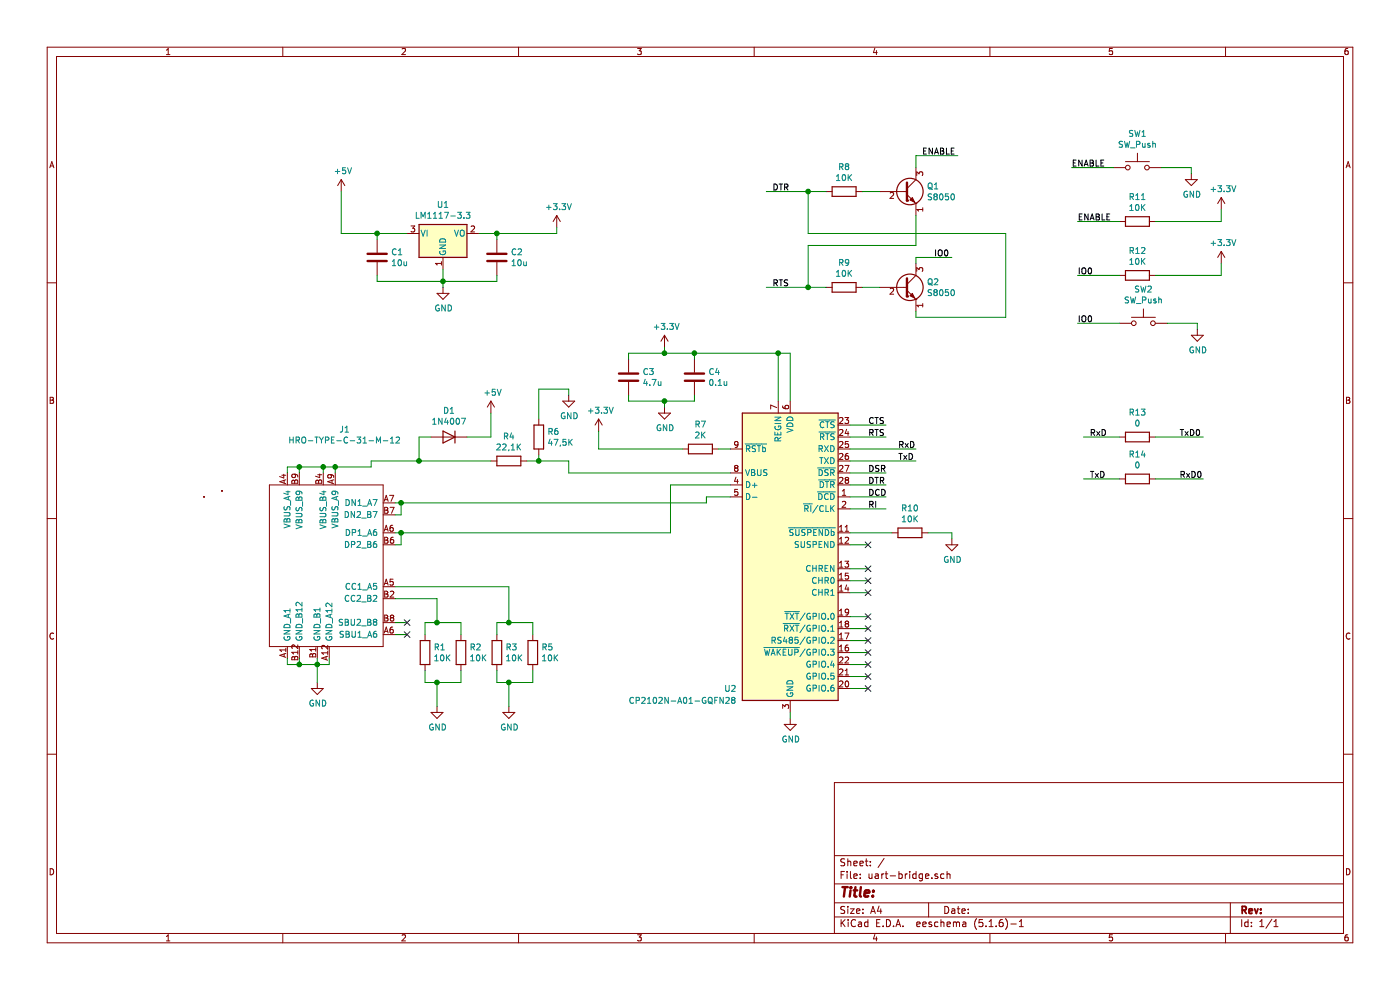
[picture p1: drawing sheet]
EESchema Schematic File Version 4
EELAYER 30 0
EELAYER END
$Descr A4 11693 8268
encoding utf-8
Sheet 1 1
Title ""
Date ""
Rev ""
Comp ""
Comment1 ""
Comment2 ""
Comment3 ""
Comment4 ""
$EndDescr
$Comp
L Device:R R9
U 1 1
P 7050 2400
F 0 "R9" V 6843 2400 50  0000 C CNN
F 1 "10K" V 6934 2400 50  0000 C CNN
F 2 "Resistor_SMD:R_1206_3216Metric" V 6980 2400 50  0001 C CNN
F 3 "~" H 7050 2400 50  0001 C CNN
	1    7050 2400
	0    1    1    0   
$EndComp
Wire Wire Line
	7200 2400 7350 2400
Wire Wire Line
	6900 2400 6750 2400
Text Label 6450 2400 0    50   ~ 0
RTS
Wire Wire Line
	6750 2400 6750 2050
Wire Wire Line
	6750 2050 7650 2050
Connection ~ 6750 2400
Wire Wire Line
	6750 2400 6400 2400
Wire Wire Line
	7650 1400 7650 1300
Text Label 7700 1300 0    50   ~ 0
ENABLE
Wire Wire Line
	7650 1300 8000 1300
Wire Wire Line
	7650 2600 7650 2650
Wire Wire Line
	7650 2650 8400 2650
Wire Wire Line
	8400 1950 8400 2650
Wire Wire Line
	7650 2200 7650 2150
Wire Wire Line
	7650 2150 7950 2150
Text Label 7800 2150 0    50   ~ 0
IO0
$Comp
L Switch:SW_Push SW1
U 1 1
P 9500 1400
F 0 "SW1" H 9500 1685 50  0000 C CNN
F 1 "SW_Push" H 9500 1594 50  0000 C CNN
F 2 "Button_Switch_SMD:SW_SPST_B3U-1000P" H 9500 1600 50  0001 C CNN
F 3 "~" H 9500 1600 50  0001 C CNN
	1    9500 1400
	1    0    0    -1  
$EndComp
Wire Wire Line
	9700 1400 9950 1400
Wire Wire Line
	9950 1400 9950 1450
$Comp
L power:GND #PWR014
U 1 1
P 9950 1450
F 0 "#PWR014" H 9950 1200 50  0001 C CNN
F 1 "GND" H 9955 1277 50  0000 C CNN
F 2 "" H 9950 1450 50  0001 C CNN
F 3 "" H 9950 1450 50  0001 C CNN
	1    9950 1450
	1    0    0    -1  
$EndComp
Wire Wire Line
	9300 1400 8950 1400
Text Label 8950 1400 0    50   ~ 0
ENABLE
$Comp
L Device:R R11
U 1 1
P 9500 1850
F 0 "R11" V 9293 1850 50  0000 C CNN
F 1 "10K" V 9384 1850 50  0000 C CNN
F 2 "Resistor_SMD:R_1206_3216Metric" V 9430 1850 50  0001 C CNN
F 3 "~" H 9500 1850 50  0001 C CNN
	1    9500 1850
	0    1    1    0   
$EndComp
Wire Wire Line
	9350 1850 9000 1850
Text Label 9000 1850 0    50   ~ 0
ENABLE
Wire Wire Line
	9650 1850 10200 1850
Wire Wire Line
	10200 1850 10200 1750
$Comp
L power:+3.3V #PWR016
U 1 1
P 10200 1750
F 0 "#PWR016" H 10200 1600 50  0001 C CNN
F 1 "+3.3V" H 10215 1923 50  0000 C CNN
F 2 "" H 10200 1750 50  0001 C CNN
F 3 "" H 10200 1750 50  0001 C CNN
	1    10200 1750
	1    0    0    -1  
$EndComp
$Comp
L Device:R R12
U 1 1
P 9500 2300
F 0 "R12" V 9293 2300 50  0000 C CNN
F 1 "10K" V 9384 2300 50  0000 C CNN
F 2 "Resistor_SMD:R_1206_3216Metric" V 9430 2300 50  0001 C CNN
F 3 "~" H 9500 2300 50  0001 C CNN
	1    9500 2300
	0    1    1    0   
$EndComp
Wire Wire Line
	9350 2300 9000 2300
Text Label 9000 2300 0    50   ~ 0
IO0
Wire Wire Line
	9650 2300 10200 2300
Wire Wire Line
	10200 2300 10200 2200
$Comp
L power:+3.3V #PWR017
U 1 1
P 10200 2200
F 0 "#PWR017" H 10200 2050 50  0001 C CNN
F 1 "+3.3V" H 10215 2373 50  0000 C CNN
F 2 "" H 10200 2200 50  0001 C CNN
F 3 "" H 10200 2200 50  0001 C CNN
	1    10200 2200
	1    0    0    -1  
$EndComp
$Comp
L Switch:SW_Push SW2
U 1 1
P 9550 2700
F 0 "SW2" H 9550 2985 50  0000 C CNN
F 1 "SW_Push" H 9550 2894 50  0000 C CNN
F 2 "Button_Switch_SMD:SW_SPST_B3U-1000P" H 9550 2900 50  0001 C CNN
F 3 "~" H 9550 2900 50  0001 C CNN
	1    9550 2700
	1    0    0    -1  
$EndComp
Wire Wire Line
	9750 2700 10000 2700
Wire Wire Line
	10000 2700 10000 2750
$Comp
L power:GND #PWR015
U 1 1
P 10000 2750
F 0 "#PWR015" H 10000 2500 50  0001 C CNN
F 1 "GND" H 10005 2577 50  0000 C CNN
F 2 "" H 10000 2750 50  0001 C CNN
F 3 "" H 10000 2750 50  0001 C CNN
	1    10000 2750
	1    0    0    -1  
$EndComp
Wire Wire Line
	9350 2700 9000 2700
Text Label 9000 2700 0    50   ~ 0
IO0
$Comp
L power:+5V #PWR02
U 1 1
P 2850 1600
F 0 "#PWR02" H 2850 1450 50  0001 C CNN
F 1 "+5V" H 2865 1773 50  0000 C CNN
F 2 "" H 2850 1600 50  0001 C CNN
F 3 "" H 2850 1600 50  0001 C CNN
	1    2850 1600
	1    0    0    -1  
$EndComp
$Comp
L power:+3.3V #PWR07
U 1 1
P 4650 1900
F 0 "#PWR07" H 4650 1750 50  0001 C CNN
F 1 "+3.3V" H 4665 2073 50  0000 C CNN
F 2 "" H 4650 1900 50  0001 C CNN
F 3 "" H 4650 1900 50  0001 C CNN
	1    4650 1900
	1    0    0    -1  
$EndComp
$Comp
L Regulator_Linear:LM1117-3.3 U1
U 1 1
P 3700 1950
F 0 "U1" H 3700 2192 50  0000 C CNN
F 1 "LM1117-3.3" H 3700 2101 50  0000 C CNN
F 2 "Package_TO_SOT_SMD:SOT-223-3_TabPin2" H 3700 1950 50  0001 C CNN
F 3 "http://www.ti.com/lit/ds/symlink/lm1117.pdf" H 3700 1950 50  0001 C CNN
	1    3700 1950
	1    0    0    -1  
$EndComp
$Comp
L Device:C C2
U 1 1
P 4150 2150
F 0 "C2" H 4265 2196 50  0000 L CNN
F 1 "10u" H 4265 2105 50  0000 L CNN
F 2 "Capacitor_Tantalum_SMD:CP_EIA-3216-18_Kemet-A" H 4188 2000 50  0001 C CNN
F 3 "~" H 4150 2150 50  0001 C CNN
	1    4150 2150
	1    0    0    -1  
$EndComp
Wire Wire Line
	3150 1950 3150 2000
Wire Wire Line
	3150 1950 3400 1950
Wire Wire Line
	3700 2250 3700 2350
Wire Wire Line
	3700 2350 4150 2350
Wire Wire Line
	4150 2350 4150 2300
Wire Wire Line
	3700 2350 3150 2350
Wire Wire Line
	3150 2350 3150 2300
Connection ~ 3700 2350
Wire Wire Line
	4000 1950 4150 1950
Wire Wire Line
	4150 1950 4150 2000
Connection ~ 4150 1950
Wire Wire Line
	4650 1950 4650 1900
Connection ~ 3150 1950
$Comp
L power:GND #PWR04
U 1 1
P 3700 2400
F 0 "#PWR04" H 3700 2150 50  0001 C CNN
F 1 "GND" H 3705 2227 50  0000 C CNN
F 2 "" H 3700 2400 50  0001 C CNN
F 3 "" H 3700 2400 50  0001 C CNN
	1    3700 2400
	1    0    0    -1  
$EndComp
Wire Wire Line
	3700 2400 3700 2350
Wire Wire Line
	4150 1950 4650 1950
Wire Wire Line
	2850 1600 2850 1950
$Comp
L Transistor_BJT:S8050 Q2
U 1 1
P 7550 2400
F 0 "Q2" H 7740 2446 50  0000 L CNN
F 1 "S8050" H 7740 2355 50  0000 L CNN
F 2 "Package_TO_SOT_SMD:SOT-23" H 7750 2325 50  0001 L CIN
F 3 "http://www.unisonic.com.tw/datasheet/S8050.pdf" H 7550 2400 50  0001 L CNN
	1    7550 2400
	1    0    0    -1  
$EndComp
Wire Wire Line
	7100 4550 7250 4550
Wire Wire Line
	7100 4750 7250 4750
Wire Wire Line
	7100 4850 7250 4850
Wire Wire Line
	7100 4950 7250 4950
Wire Wire Line
	7100 5150 7250 5150
Wire Wire Line
	7100 5250 7250 5250
Wire Wire Line
	7100 5350 7250 5350
Wire Wire Line
	7100 5450 7250 5450
Wire Wire Line
	7100 5550 7250 5550
Wire Wire Line
	7100 5650 7250 5650
Wire Wire Line
	7100 5750 7250 5750
$Comp
L Interface_USB:CP2102N-A01-GQFN28 U2
U 1 1
P 6600 4650
F 0 "U2" H 6100 3550 50  0000 C CNN
F 1 "CP2102N-A01-GQFN28" H 5700 3450 50  0000 C CNN
F 2 "Package_DFN_QFN:QFN-28-1EP_5x5mm_P0.5mm_EP3.35x3.35mm" H 7050 3450 50  0001 L CNN
F 3 "https://www.silabs.com/documents/public/data-sheets/cp2102n-datasheet.pdf" H 6650 3900 50  0001 C CNN
	1    6600 4650
	1    0    0    -1  
$EndComp
NoConn ~ 7250 4550
NoConn ~ 7250 4750
NoConn ~ 7250 4850
NoConn ~ 7250 5450
NoConn ~ 7250 5350
NoConn ~ 7250 5250
NoConn ~ 7250 5150
NoConn ~ 7250 5750
NoConn ~ 7250 5650
NoConn ~ 7250 5550
Wire Wire Line
	7100 3850 7650 3850
Wire Wire Line
	7100 3750 7650 3750
Text Label 7500 3750 0    50   ~ 0
RxD
Text Label 7500 3850 0    50   ~ 0
TxD
Wire Wire Line
	9050 3650 9350 3650
Wire Wire Line
	9050 4000 9350 4000
$Comp
L Device:R R13
U 1 1
P 9500 3650
F 0 "R13" V 9293 3650 50  0000 C CNN
F 1 "0" V 9384 3650 50  0000 C CNN
F 2 "Resistor_SMD:R_1206_3216Metric" V 9430 3650 50  0001 C CNN
F 3 "~" H 9500 3650 50  0001 C CNN
	1    9500 3650
	0    1    1    0   
$EndComp
Wire Wire Line
	9650 3650 10050 3650
$Comp
L Device:R R14
U 1 1
P 9500 4000
F 0 "R14" V 9293 4000 50  0000 C CNN
F 1 "0" V 9384 4000 50  0000 C CNN
F 2 "Resistor_SMD:R_1206_3216Metric" V 9430 4000 50  0001 C CNN
F 3 "~" H 9500 4000 50  0001 C CNN
	1    9500 4000
	0    1    1    0   
$EndComp
Wire Wire Line
	9650 4000 10050 4000
Text Label 9100 3650 0    50   ~ 0
RxD
Text Label 9100 4000 0    50   ~ 0
TxD
Text Label 9850 3650 0    50   ~ 0
TxD0
Text Label 9850 4000 0    50   ~ 0
RxD0
$Comp
L Device:R R10
U 1 1
P 7600 4450
F 0 "R10" V 7393 4450 50  0000 C CNN
F 1 "10K" V 7484 4450 50  0000 C CNN
F 2 "Resistor_SMD:R_1206_3216Metric" V 7530 4450 50  0001 C CNN
F 3 "~" H 7600 4450 50  0001 C CNN
	1    7600 4450
	0    1    1    0   
$EndComp
$Comp
L power:GND #PWR013
U 1 1
P 7950 4500
F 0 "#PWR013" H 7950 4250 50  0001 C CNN
F 1 "GND" H 7955 4327 50  0000 C CNN
F 2 "" H 7950 4500 50  0001 C CNN
F 3 "" H 7950 4500 50  0001 C CNN
	1    7950 4500
	1    0    0    -1  
$EndComp
Wire Wire Line
	7100 4450 7450 4450
Wire Wire Line
	7750 4450 7950 4450
Wire Wire Line
	7950 4450 7950 4500
NoConn ~ 7250 4950
$Comp
L power:GND #PWR012
U 1 1
P 6600 6000
F 0 "#PWR012" H 6600 5750 50  0001 C CNN
F 1 "GND" H 6605 5827 50  0000 C CNN
F 2 "" H 6600 6000 50  0001 C CNN
F 3 "" H 6600 6000 50  0001 C CNN
	1    6600 6000
	1    0    0    -1  
$EndComp
Wire Wire Line
	6600 6000 6600 5950
Text Label 7250 3650 0    50   ~ 0
RTS
Text Label 7250 3550 0    50   ~ 0
CTS
Wire Wire Line
	7100 3550 7400 3550
Wire Wire Line
	7100 3650 7400 3650
Wire Wire Line
	7100 3950 7400 3950
Wire Wire Line
	7100 4050 7400 4050
Text Label 7250 4050 0    50   ~ 0
DTR
Text Label 7250 3950 0    50   ~ 0
DSR
Text Label 7250 4150 0    50   ~ 0
DCD
Text Label 7250 4250 0    50   ~ 0
RI
Wire Wire Line
	7100 4150 7400 4150
Wire Wire Line
	7100 4250 7400 4250
$Comp
L power:GND #PWR011
U 1 1
P 5550 3400
F 0 "#PWR011" H 5550 3150 50  0001 C CNN
F 1 "GND" H 5555 3227 50  0000 C CNN
F 2 "" H 5550 3400 50  0001 C CNN
F 3 "" H 5550 3400 50  0001 C CNN
	1    5550 3400
	1    0    0    -1  
$EndComp
$Comp
L power:+3.3V #PWR010
U 1 1
P 5550 2900
F 0 "#PWR010" H 5550 2750 50  0001 C CNN
F 1 "+3.3V" H 5565 3073 50  0000 C CNN
F 2 "" H 5550 2900 50  0001 C CNN
F 3 "" H 5550 2900 50  0001 C CNN
	1    5550 2900
	1    0    0    -1  
$EndComp
$Comp
L Device:C C4
U 1 1
P 5800 3150
F 0 "C4" H 5915 3196 50  0000 L CNN
F 1 "0.1u" H 5915 3105 50  0000 L CNN
F 2 "Capacitor_SMD:C_1206_3216Metric" H 5838 3000 50  0001 C CNN
F 3 "~" H 5800 3150 50  0001 C CNN
	1    5800 3150
	1    0    0    -1  
$EndComp
$Comp
L Device:C C3
U 1 1
P 5250 3150
F 0 "C3" H 5365 3196 50  0000 L CNN
F 1 "4.7u" H 5365 3105 50  0000 L CNN
F 2 "Capacitor_SMD:C_1206_3216Metric" H 5288 3000 50  0001 C CNN
F 3 "~" H 5250 3150 50  0001 C CNN
	1    5250 3150
	1    0    0    -1  
$EndComp
Wire Wire Line
	5250 3000 5250 2950
Wire Wire Line
	5250 2950 5550 2950
Wire Wire Line
	5550 2950 5550 2900
Wire Wire Line
	5550 2950 5800 2950
Wire Wire Line
	5800 2950 5800 3000
Connection ~ 5550 2950
Wire Wire Line
	5250 3300 5250 3350
Wire Wire Line
	5250 3350 5550 3350
Wire Wire Line
	5550 3350 5550 3400
Wire Wire Line
	5550 3350 5800 3350
Wire Wire Line
	5800 3350 5800 3300
Connection ~ 5550 3350
Wire Wire Line
	5800 2950 6500 2950
Wire Wire Line
	6600 2950 6600 3350
Connection ~ 5800 2950
Wire Wire Line
	6500 2950 6500 3350
Connection ~ 6500 2950
Wire Wire Line
	6500 2950 6600 2950
$Comp
L Device:R R7
U 1 1
P 5850 3750
F 0 "R7" V 5643 3750 50  0000 C CNN
F 1 "2K" V 5734 3750 50  0000 C CNN
F 2 "Resistor_SMD:R_1206_3216Metric" V 5780 3750 50  0001 C CNN
F 3 "~" H 5850 3750 50  0001 C CNN
	1    5850 3750
	0    1    1    0   
$EndComp
Wire Wire Line
	6000 3750 6100 3750
Wire Wire Line
	5700 3750 5000 3750
Wire Wire Line
	5000 3750 5000 3600
$Comp
L power:+3.3V #PWR09
U 1 1
P 5000 3600
F 0 "#PWR09" H 5000 3450 50  0001 C CNN
F 1 "+3.3V" H 5015 3773 50  0000 C CNN
F 2 "" H 5000 3600 50  0001 C CNN
F 3 "" H 5000 3600 50  0001 C CNN
	1    5000 3600
	1    0    0    -1  
$EndComp
Wire Wire Line
	4750 3850 4750 3950
Wire Wire Line
	4750 3950 6100 3950
Wire Wire Line
	3500 3850 3500 3650
Wire Wire Line
	3500 3650 3600 3650
Wire Wire Line
	3500 3850 4100 3850
$Comp
L Diode:1N4007 D1
U 1 1
P 3750 3650
F 0 "D1" H 3750 3433 50  0000 C CNN
F 1 "1N4007" H 3750 3524 50  0000 C CNN
F 2 "Diode_THT:D_DO-41_SOD81_P10.16mm_Horizontal" H 3750 3475 50  0001 C CNN
F 3 "http://www.vishay.com/docs/88503/1n4001.pdf" H 3750 3650 50  0001 C CNN
	1    3750 3650
	-1   0    0    1   
$EndComp
Wire Wire Line
	3900 3650 4100 3650
Wire Wire Line
	4100 3650 4100 3450
$Comp
L power:+5V #PWR05
U 1 1
P 4100 3450
F 0 "#PWR05" H 4100 3300 50  0001 C CNN
F 1 "+5V" H 4115 3623 50  0000 C CNN
F 2 "" H 4100 3450 50  0001 C CNN
F 3 "" H 4100 3450 50  0001 C CNN
	1    4100 3450
	1    0    0    -1  
$EndComp
Wire Wire Line
	2850 1950 3150 1950
Wire Wire Line
	4400 3850 4500 3850
$Comp
L Device:R R4
U 1 1
P 4250 3850
F 0 "R4" V 4043 3850 50  0000 C CNN
F 1 "22,1K" V 4134 3850 50  0000 C CNN
F 2 "Resistor_SMD:R_1206_3216Metric" V 4180 3850 50  0001 C CNN
F 3 "~" H 4250 3850 50  0001 C CNN
	1    4250 3850
	0    1    1    0   
$EndComp
Wire Wire Line
	4500 3850 4500 3800
Connection ~ 4500 3850
Wire Wire Line
	4500 3850 4750 3850
$Comp
L power:GND #PWR08
U 1 1
P 4750 3300
F 0 "#PWR08" H 4750 3050 50  0001 C CNN
F 1 "GND" H 4755 3127 50  0000 C CNN
F 2 "" H 4750 3300 50  0001 C CNN
F 3 "" H 4750 3300 50  0001 C CNN
	1    4750 3300
	1    0    0    -1  
$EndComp
$Comp
L Device:R R6
U 1 1
P 4500 3650
F 0 "R6" H 4570 3696 50  0000 L CNN
F 1 "47,5K" H 4570 3605 50  0000 L CNN
F 2 "Resistor_SMD:R_1206_3216Metric" V 4430 3650 50  0001 C CNN
F 3 "~" H 4500 3650 50  0001 C CNN
	1    4500 3650
	1    0    0    -1  
$EndComp
Wire Wire Line
	4750 3300 4750 3250
Wire Wire Line
	4750 3250 4500 3250
Wire Wire Line
	4500 3250 4500 3500
$Comp
L Device:C C1
U 1 1
P 3150 2150
F 0 "C1" H 3265 2196 50  0000 L CNN
F 1 "10u" H 3265 2105 50  0000 L CNN
F 2 "Capacitor_Tantalum_SMD:CP_EIA-3216-18_Kemet-A" H 3188 2000 50  0001 C CNN
F 3 "~" H 3150 2150 50  0001 C CNN
	1    3150 2150
	1    0    0    -1  
$EndComp
Wire Wire Line
	2500 5500 2500 5550
Wire Wire Line
	2500 5550 2650 5550
Wire Wire Line
	2650 5550 2650 5500
Wire Wire Line
	2650 5550 2650 5700
Connection ~ 2650 5550
$Comp
L power:GND #PWR01
U 1 1
P 2650 5700
F 0 "#PWR01" H 2650 5450 50  0001 C CNN
F 1 "GND" H 2655 5527 50  0000 C CNN
F 2 "" H 2650 5700 50  0001 C CNN
F 3 "" H 2650 5700 50  0001 C CNN
	1    2650 5700
	1    0    0    -1  
$EndComp
Wire Wire Line
	3300 5200 3400 5200
Wire Wire Line
	3300 5300 3400 5300
NoConn ~ 3400 5200
NoConn ~ 3400 5300
Wire Wire Line
	4250 4900 4250 5200
Wire Wire Line
	3300 5000 3650 5000
Wire Wire Line
	3650 5000 3650 5200
$Comp
L power:GND #PWR03
U 1 1
P 3650 5900
F 0 "#PWR03" H 3650 5650 50  0001 C CNN
F 1 "GND" H 3655 5727 50  0000 C CNN
F 2 "" H 3650 5900 50  0001 C CNN
F 3 "" H 3650 5900 50  0001 C CNN
	1    3650 5900
	1    0    0    -1  
$EndComp
$Comp
L power:GND #PWR06
U 1 1
P 4250 5900
F 0 "#PWR06" H 4250 5650 50  0001 C CNN
F 1 "GND" H 4255 5727 50  0000 C CNN
F 2 "" H 4250 5900 50  0001 C CNN
F 3 "" H 4250 5900 50  0001 C CNN
	1    4250 5900
	1    0    0    -1  
$EndComp
Wire Wire Line
	4250 5700 4250 5900
Wire Wire Line
	3650 5700 3650 5900
Wire Wire Line
	3300 4300 3350 4300
Wire Wire Line
	3350 4300 3350 4200
Wire Wire Line
	3350 4200 3300 4200
Wire Wire Line
	3350 4200 5900 4200
Wire Wire Line
	5900 4200 5900 4150
Wire Wire Line
	5900 4150 6100 4150
Connection ~ 3350 4200
Wire Wire Line
	3300 4550 3350 4550
Wire Wire Line
	3350 4550 3350 4450
Wire Wire Line
	3350 4450 3300 4450
Wire Wire Line
	3350 4450 5600 4450
Wire Wire Line
	5600 4450 5600 4050
Wire Wire Line
	5600 4050 6100 4050
Connection ~ 3350 4450
Wire Wire Line
	3300 4900 4250 4900
$Comp
L Device:R R5
U 1 1
P 4450 5450
F 0 "R5" H 4520 5496 50  0000 L CNN
F 1 "10K" H 4520 5405 50  0000 L CNN
F 2 "Resistor_SMD:R_1206_3216Metric" V 4380 5450 50  0001 C CNN
F 3 "~" H 4450 5450 50  0001 C CNN
	1    4450 5450
	1    0    0    -1  
$EndComp
$Comp
L Device:R R3
U 1 1
P 4150 5450
F 0 "R3" H 4220 5496 50  0000 L CNN
F 1 "10K" H 4220 5405 50  0000 L CNN
F 2 "Resistor_SMD:R_1206_3216Metric" V 4080 5450 50  0001 C CNN
F 3 "~" H 4150 5450 50  0001 C CNN
	1    4150 5450
	1    0    0    -1  
$EndComp
$Comp
L Device:R R2
U 1 1
P 3850 5450
F 0 "R2" H 3920 5496 50  0000 L CNN
F 1 "10K" H 3920 5405 50  0000 L CNN
F 2 "Resistor_SMD:R_1206_3216Metric" V 3780 5450 50  0001 C CNN
F 3 "~" H 3850 5450 50  0001 C CNN
	1    3850 5450
	1    0    0    -1  
$EndComp
$Comp
L Device:R R1
U 1 1
P 3550 5450
F 0 "R1" H 3620 5496 50  0000 L CNN
F 1 "10K" H 3620 5405 50  0000 L CNN
F 2 "Resistor_SMD:R_1206_3216Metric" V 3480 5450 50  0001 C CNN
F 3 "~" H 3550 5450 50  0001 C CNN
	1    3550 5450
	1    0    0    -1  
$EndComp
Wire Wire Line
	4150 5600 4150 5700
Wire Wire Line
	4150 5700 4250 5700
Wire Wire Line
	4450 5600 4450 5700
Wire Wire Line
	4450 5700 4250 5700
Connection ~ 4250 5700
Wire Wire Line
	4450 5300 4450 5200
Wire Wire Line
	4450 5200 4250 5200
Wire Wire Line
	4150 5300 4150 5200
Wire Wire Line
	4150 5200 4250 5200
Connection ~ 4250 5200
Wire Wire Line
	3850 5300 3850 5200
Wire Wire Line
	3850 5200 3650 5200
Wire Wire Line
	3550 5300 3550 5200
Wire Wire Line
	3550 5200 3650 5200
Connection ~ 3650 5200
Wire Wire Line
	3550 5600 3550 5700
Wire Wire Line
	3550 5700 3650 5700
Wire Wire Line
	3650 5700 3850 5700
Wire Wire Line
	3850 5700 3850 5600
Connection ~ 3650 5700
Wire Wire Line
	2650 5550 2750 5550
Wire Wire Line
	2750 5550 2750 5500
Wire Wire Line
	2500 5550 2400 5550
Wire Wire Line
	2400 5550 2400 5500
Connection ~ 2500 5550
Wire Wire Line
	2800 3950 2800 3900
Wire Wire Line
	2800 3900 2700 3900
Wire Wire Line
	2700 3900 2700 3950
Wire Wire Line
	2500 3950 2500 3900
Wire Wire Line
	2400 3900 2400 3950
Wire Wire Line
	2400 3900 2500 3900
Connection ~ 2700 3900
Connection ~ 2500 3900
Wire Wire Line
	2500 3900 2700 3900
Wire Wire Line
	2800 3900 3100 3900
Wire Wire Line
	3100 3900 3100 3850
Connection ~ 2800 3900
$Comp
L hro-type-c-31-m-12:HRO-TYPE-C-31-M-12-ESP32-A1s J1
U 1 1
P 3000 4650
F 0 "J1" H 2878 5715 50  0000 C CNN
F 1 "HRO-TYPE-C-31-M-12" H 2878 5624 50  0000 C CNN
F 2 "Type-C:TYPE-C-31-M-12" H 2850 5750 50  0001 C CNN
F 3 "" H 2850 5750 50  0001 C CNN
	1    3000 4650
	1    0    0    -1  
$EndComp
Wire Wire Line
	3500 3850 3100 3850
Connection ~ 3500 3850
$Comp
L Transistor_BJT:S8050 Q1
U 1 1
P 7550 1600
F 0 "Q1" H 7740 1646 50  0000 L CNN
F 1 "S8050" H 7740 1555 50  0000 L CNN
F 2 "Package_TO_SOT_SMD:SOT-23" H 7750 1525 50  0001 L CIN
F 3 "http://www.unisonic.com.tw/datasheet/S8050.pdf" H 7550 1600 50  0001 L CNN
	1    7550 1600
	1    0    0    -1  
$EndComp
Wire Wire Line
	7650 2050 7650 1800
Text Label 6450 1600 0    50   ~ 0
DTR
Wire Wire Line
	6750 1600 6400 1600
Connection ~ 6750 1600
Wire Wire Line
	6750 1950 8400 1950
Wire Wire Line
	6750 1950 6750 1600
Wire Wire Line
	6900 1600 6750 1600
Wire Wire Line
	7200 1600 7350 1600
$Comp
L Device:R R8
U 1 1
P 7050 1600
F 0 "R8" V 6843 1600 50  0000 C CNN
F 1 "10K" V 6934 1600 50  0000 C CNN
F 2 "Resistor_SMD:R_1206_3216Metric" V 6980 1600 50  0001 C CNN
F 3 "~" H 7050 1600 50  0001 C CNN
	1    7050 1600
	0    1    1    0   
$EndComp
$EndSCHEMATC
